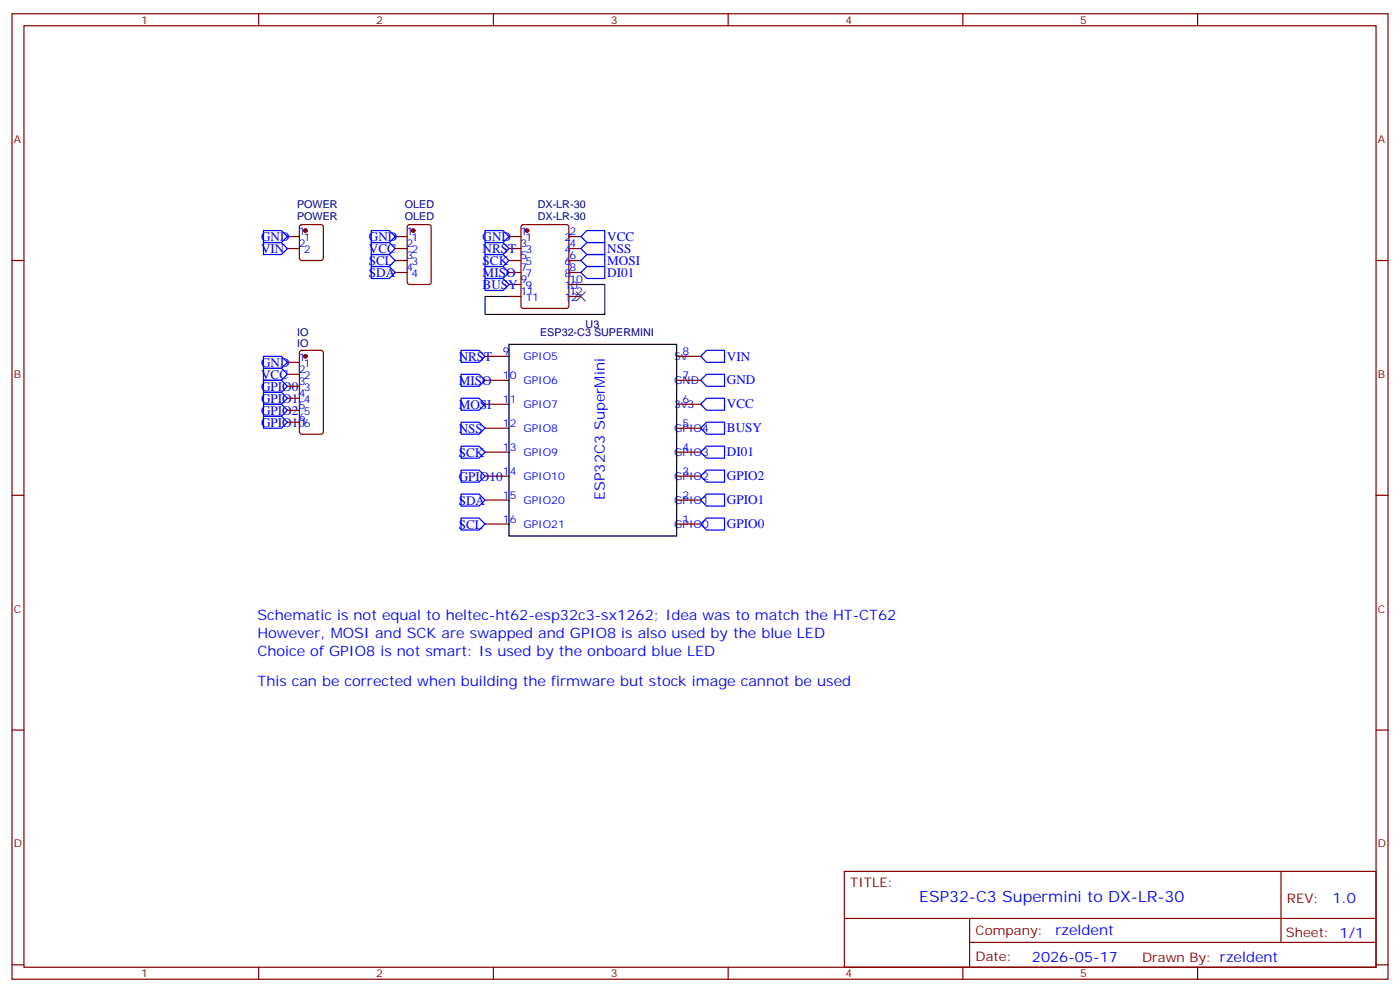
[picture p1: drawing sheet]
<svg xmlns="http://www.w3.org/2000/svg" width="412mm" height="292mm" viewBox="0 0 412 292" stroke-linecap="round" stroke-linejoin="round" font-family="sans-serif">
<g fill="none" stroke="#870000" stroke-width=".35">
<path d="M3.5 4.1h405.4v284.3h-405.4zM7.1 7.6h398.2v277.3h-398.2zM76.2 4.1v3.5M145.3 4.1v3.5M214.5 4.1v3.5M283.6 4.1v3.5M352.8 4.1v3.5M3.5 76.7h3.6M84.7 69.7h3.5M84.7 73.2h3.5M88.4 66.4l.5-.3h5.6l.7 .5v9.4l-.4 .7h-5.9l-.7-.4v-9.4zM116.4 76.7h3.5"/>
<path d="M116.4 69.7h3.5M116.4 73.2h3.5M120.2 66.4l.4-.3h5.7l.6 .5 .1 16.5-.5 .6-5.9 .1-.6-.5-.1-16.4zM149.9 76.7h3.6M149.9 69.7h3.6M149.9 73.2h3.6M153.7 66.4l.5-.3h12.7l.6 .5 .1 23.5-.5 .7h-12.9l-.7-.4v-23.5zM167.6 76.7h3.5M167.6 69.7h3.5M167.6 73.2h3.5M405.3 76.7h3.6M116.4 80.3h3.5"/>
<path d="M149.9 87.3h3.6M149.9 83.8h3.6M149.9 80.3h3.6M167.6 87.3h3.5M167.6 83.8h3.5M167.6 80.3h3.5M84.7 106.7h3.5M84.7 110.2h3.5M84.7 113.8h3.5M84.7 117.3h3.5M88.4 103.4l.5-.2h5.6l.7 .4v23.6l-.4 .6-5.9 .1-.7-.5v-23.5zM142.9 119.1h7"/>
<path d="M142.9 112h7M142.9 105h7M199.3 119.1h7.1M199.3 112h7.1M199.3 105h7.1M84.7 120.8h3.5M84.7 124.4h3.5M142.9 133.2h7M142.9 126.1h7M199.3 133.2h7.1M199.3 126.1h7.1M3.5 145.9h3.6"/>
<path d="M142.9 154.3h7M142.9 147.3h7M142.9 140.2h7M199.3 154.3h7.1M199.3 147.3h7.1M199.3 140.2h7.1M405.3 145.9h3.6M3.5 215h3.6M405.3 215h3.6M248.7 256.6h156.6v28.3h-156.6zM377.3 256.7v20.8M248.7 270.5h156.5"/>
<path d="M285.6 277.5h119.6M285.6 270.5v14.1M3.5 284.2h3.6M76.2 284.9v3.5M145.3 284.9v3.5M214.5 284.9v3.5M283.6 284.9v3.5M352.8 284.9v3.5M405.3 284.2h3.6"/>
</g>
<g fill="#870000" stroke="#870000" stroke-width=".35">
<circle cx="155.2" cy="67.9" r=".53"/>
<circle cx="121.7" cy="67.9" r=".53"/>
<circle cx="90" cy="67.9" r=".53"/>
<circle cx="90" cy="105" r=".53"/>
</g>
<g fill="none" stroke="#00f" stroke-width=".35">
<path d="M77.6 67.9h5.3l1.8 1.8-1.8 1.7h-5.3zM77.6 71.4h5.3l1.8 1.8-1.8 1.8h-5.3zM109.4 67.9h5.3l1.7 1.8-1.7 1.7h-5.3zM109.4 71.4h5.3l1.7 1.8-1.7 1.8h-5.3zM109.4 75h5.3l1.7 1.7-1.7 1.8h-5.3zM109.4 78.5h5.3l1.7 1.8-1.7 1.7h-5.3zM142.9 67.9h5.3l1.7 1.8-1.7 1.7h-5.3zM142.9 71.4h5.3l1.7 1.8-1.7 1.8h-5.3zM142.9 75h5.3l1.7 1.7-1.7 1.8h-5.3zM142.9 78.5h5.3l1.7 1.8-1.7 1.7h-5.3zM171.1 69.7l1.8-1.8h5.3v3.5h-5.3zM171.1 73.2l1.8-1.8h5.3v3.6h-5.3z"/>
<path d="M171.1 76.7l1.8-1.7h5.3v3.5h-5.3zM142.9 82h5.3l1.7 1.8-1.7 1.7h-5.3zM171.1 80.3l1.8-1.8h5.3v3.5h-5.3zM77.6 105h5.3l1.8 1.7-1.8 1.8h-5.3zM77.6 108.5h5.3l1.8 1.7-1.8 1.8h-5.3zM77.6 112h5.3l1.8 1.8-1.8 1.7h-5.3zM77.6 115.5h5.3l1.8 1.8-1.8 1.8h-5.3zM77.6 119.1h5.3l1.8 1.7-1.8 1.8h-5.3zM135.8 117.3h5.3l1.8 1.8-1.8 1.7h-5.3zM135.8 110.2h5.3l1.8 1.8-1.8 1.8h-5.3zM135.8 103.2h5.3l1.8 1.8-1.8 1.7h-5.3zM206.4 112l1.7-1.8h5.3v3.6h-5.3z"/>
<path d="M206.4 119.1l1.7-1.8h5.3v3.5h-5.3zM206.4 105l1.7-1.8h5.3v3.5h-5.3zM77.6 122.6h5.3l1.8 1.8-1.8 1.7h-5.3zM135.8 138.5h5.3l1.8 1.7-1.8 1.8h-5.3zM135.8 131.4h5.3l1.8 1.8-1.8 1.7h-5.3zM135.8 124.4h5.3l1.8 1.7-1.8 1.8h-5.3zM206.4 126.1l1.7-1.7h5.3v3.5h-5.3zM208.1 131.4h5.3v3.5h-5.3l-1.7-1.7zM135.8 152.6h5.3l1.8 1.7-1.8 1.8h-5.3zM135.8 145.5h5.3l1.8 1.8-1.8 1.7h-5.3zM206.4 140.2l1.7-1.7h5.3v3.5h-5.3zM206.4 147.3l1.7-1.8h5.3v3.5h-5.3z"/>
<path d="M206.4 154.3l1.7-1.7h5.3v3.5h-5.3z"/>
</g>
<path d="M171.1 83.8h7.1v8.8h-35.3v-5.3h7" fill="none" stroke="#008700" stroke-width=".35"/>
<path d="M169.7 85.9l2.8 2.8M172.5 85.9l-2.8 2.8" fill="none" stroke="#3c3" stroke-width=".35"/>
<path d="M149.9 101.4h49.4v56.5h-49.4z" fill="none" stroke="#000" stroke-width=".35"/>
<text font-size="4.6" fill="#00f" x="270.8" y="265.7">ESP32-C3 Supermini to DX-LR-30</text>
<g font-size="4.2" fill="#00f">
<text x="178.2" y="147.3" transform="rotate(-90 178.2 147.3)">ESP32C3 SuperMini</text>
<text x="75.8" y="182.6">Schematic is not equal to heltec-ht62-esp32c3-sx1262; Idea was to match the HT-CT62</text>
<text x="75.8" y="187.9">However, MOSI and SCK are swapped and GPIO8 is also used by the blue LED</text>
<text x="75.8" y="193.1">Choice of GPIO8 is not smart: Is used by the onboard blue LED</text>
<text x="75.8" y="202">This can be corrected when building the firmware but stock image cannot be used</text>
<text x="392.5" y="265.9">1.0</text>
<text x="310.9" y="275.5">rzeldent</text>
<text x="304" y="283.3">2026-05-17</text>
</g>
<g font-size="3.9" fill="#00f">
<text x="76.9" y="71">GND</text>
<text x="108.7" y="71">GND</text>
<text x="142.2" y="71">GND</text>
<text x="178.9" y="70.9">VCC</text>
<text x="76.9" y="74.5">VIN</text>
<text x="108.7" y="74.5">VCC</text>
<text x="142.2" y="74.5">NRST</text>
<text x="178.9" y="74.4">NSS</text>
<text x="178.9" y="77.9">MOSI</text>
<text x="108.7" y="78">SCL</text>
<text x="108.7" y="81.6">SDA</text>
<text x="142.2" y="78">SCK</text>
<text x="142.2" y="81.6">MISO</text>
<text x="178.9" y="81.5">DI01</text>
<text x="142.2" y="85.1">BUSY</text>
<text x="135.1" y="106.3">NRST</text>
<text x="214.1" y="106.3">VIN</text>
<text x="76.9" y="108">GND</text>
<text x="76.9" y="111.6">VCC</text>
<text x="135.1" y="113.3">MISO</text>
<text x="214.1" y="113.2">GND</text>
<text x="76.9" y="115.1">GPIO0</text>
<text x="76.9" y="118.6">GPIO1</text>
<text x="76.9" y="122.1">GPIO2</text>
<text x="76.9" y="125.7">GPIO10</text>
<text x="135.1" y="120.4">MOSI</text>
<text x="214.1" y="120.3">VCC</text>
<text x="135.1" y="127.4">NSS</text>
<text x="214.1" y="127.3">BUSY</text>
<text x="135.1" y="134.5">SCK</text>
<text x="214.1" y="134.4">DI01</text>
<text x="135.1" y="141.5">GPIO10</text>
<text x="214.1" y="141.4">GPIO2</text>
<text x="135.1" y="148.6">SDA</text>
<text x="214.1" y="148.5">GPIO1</text>
<text x="135.1" y="155.7">SCL</text>
<text x="214.1" y="155.5">GPIO0</text>
</g>
<g font-size="3.9" fill="#800">
<text x="250.5" y="261.2">TITLE:</text>
<text x="379.1" y="265.9">REV:</text>
<text x="287.4" y="275.4">Company:</text>
<text x="378.7" y="276">Sheet: 1/1</text>
<text x="287.4" y="283.1">Date:</text>
<text x="336.4" y="283.2">Drawn By: rzeldent</text>
</g>
<g font-size="3.2" fill="#800">
<text x="41.6" y="7.1">1</text>
<text x="110.8" y="7.1">2</text>
<text x="179.9" y="7.1">3</text>
<text x="249.1" y="7.1">4</text>
<text x="318.2" y="7.1">5</text>
<text x="4.1" y="42.2">A</text>
<text x="405.9" y="42.2">A</text>
<text x="4.1" y="111.3">B</text>
<text x="405.9" y="111.3">B</text>
<text x="4.1" y="180.4">C</text>
<text x="405.9" y="180.4">C</text>
<text x="4.1" y="249.6">D</text>
<text x="405.9" y="249.6">D</text>
<text x="41.6" y="287.9">1</text>
<text x="110.8" y="287.9">2</text>
<text x="179.9" y="287.9">3</text>
<text x="249.1" y="287.9">4</text>
<text x="318.2" y="287.9">5</text>
</g>
<g font-size="3.2" fill="#000080">
<text x="87.5" y="64.7">POWER</text>
<text x="87.5" y="61.4">POWER</text>
<text x="119.2" y="64.7">OLED</text>
<text x="119.2" y="61.4">OLED</text>
<text x="158.4" y="64.7">DX-LR-30</text>
<text x="158.4" y="61.4">DX-LR-30</text>
<text x="87.5" y="98.9">IO</text>
<text x="159.1" y="99.1">ESP32-C3 SUPERMINI</text>
<text x="172.5" y="96.7">U3</text>
<text x="87.5" y="102.1">IO</text>
</g>
<g font-size="3.2" fill="#00f">
<text x="88" y="69.3">1</text>
<text x="89.5" y="71.1">1</text>
<text x="119.8" y="69.3">1</text>
<text x="121.2" y="71.1">1</text>
<text x="153.3" y="69.3">1</text>
<text x="154.8" y="71.1">1</text>
<text x="166.3" y="71.1">2</text>
<text x="167.7" y="69.3">2</text>
<text x="88" y="72.8">2</text>
<text x="89.5" y="74.6">2</text>
<text x="119.8" y="72.8">2</text>
<text x="119.8" y="76.4">3</text>
<text x="121.2" y="74.6">2</text>
<text x="153.3" y="72.8">3</text>
<text x="153.3" y="76.4">5</text>
<text x="154.8" y="74.6">3</text>
<text x="166.3" y="74.6">4</text>
<text x="167.7" y="76.4">6</text>
<text x="167.7" y="72.8">4</text>
<text x="119.8" y="79.9">4</text>
<text x="121.2" y="78.1">3</text>
<text x="121.2" y="81.7">4</text>
<text x="153.3" y="79.9">7</text>
<text x="153.3" y="83.4">9</text>
<text x="154.8" y="78.1">5</text>
<text x="154.8" y="81.7">7</text>
<text x="166.3" y="81.7">8</text>
<text x="166.3" y="78.1">6</text>
<text x="167.7" y="83.4">10</text>
<text x="167.7" y="79.9">8</text>
<text x="153.3" y="87">11</text>
<text x="154.8" y="85.2">9</text>
<text x="154.8" y="88.7">11</text>
<text x="166.3" y="88.7">12</text>
<text x="166.3" y="85.2">10</text>
<text x="167.7" y="87">12</text>
<text x="88" y="106.4">1</text>
<text x="148.2" y="104.6">9</text>
<text x="154.2" y="106">GPIO5</text>
<text x="198.6" y="106">5v</text>
<text x="201.1" y="104.6">8</text>
<text x="88" y="109.9">2</text>
<text x="88" y="113.4">3</text>
<text x="89.5" y="108.1">1</text>
<text x="89.5" y="111.7">2</text>
<text x="148.2" y="111.7">10</text>
<text x="154.2" y="113.1">GPIO6</text>
<text x="198.6" y="113.1">GND</text>
<text x="201.1" y="111.7">7</text>
<text x="88" y="116.9">4</text>
<text x="89.5" y="115.2">3</text>
<text x="89.5" y="118.7">4</text>
<text x="148.2" y="118.7">11</text>
<text x="201.1" y="118.7">6</text>
<text x="88" y="120.5">5</text>
<text x="88" y="124">6</text>
<text x="89.5" y="122.2">5</text>
<text x="89.5" y="125.8">6</text>
<text x="148.2" y="125.8">12</text>
<text x="154.2" y="120.1">GPIO7</text>
<text x="198.6" y="120.1">3v3</text>
<text x="201.1" y="125.8">5</text>
<text x="154.2" y="127.2">GPIO8</text>
<text x="198.6" y="127.2">GPIO4</text>
<text x="148.2" y="132.8">13</text>
<text x="154.2" y="134.2">GPIO9</text>
<text x="198.6" y="134.2">GPIO3</text>
<text x="201.1" y="132.8">4</text>
<text x="148.2" y="139.9">14</text>
<text x="154.2" y="141.3">GPIO10</text>
<text x="198.6" y="141.3">GPIO2</text>
<text x="201.1" y="139.9">3</text>
<text x="148.2" y="146.9">15</text>
<text x="154.2" y="148.3">GPIO20</text>
<text x="198.6" y="148.3">GPIO1</text>
<text x="201.1" y="146.9">2</text>
<text x="148.2" y="154">16</text>
<text x="154.2" y="155.4">GPIO21</text>
<text x="198.6" y="155.4">GPIO0</text>
<text x="201.1" y="154">1</text>
</g>
</svg>
